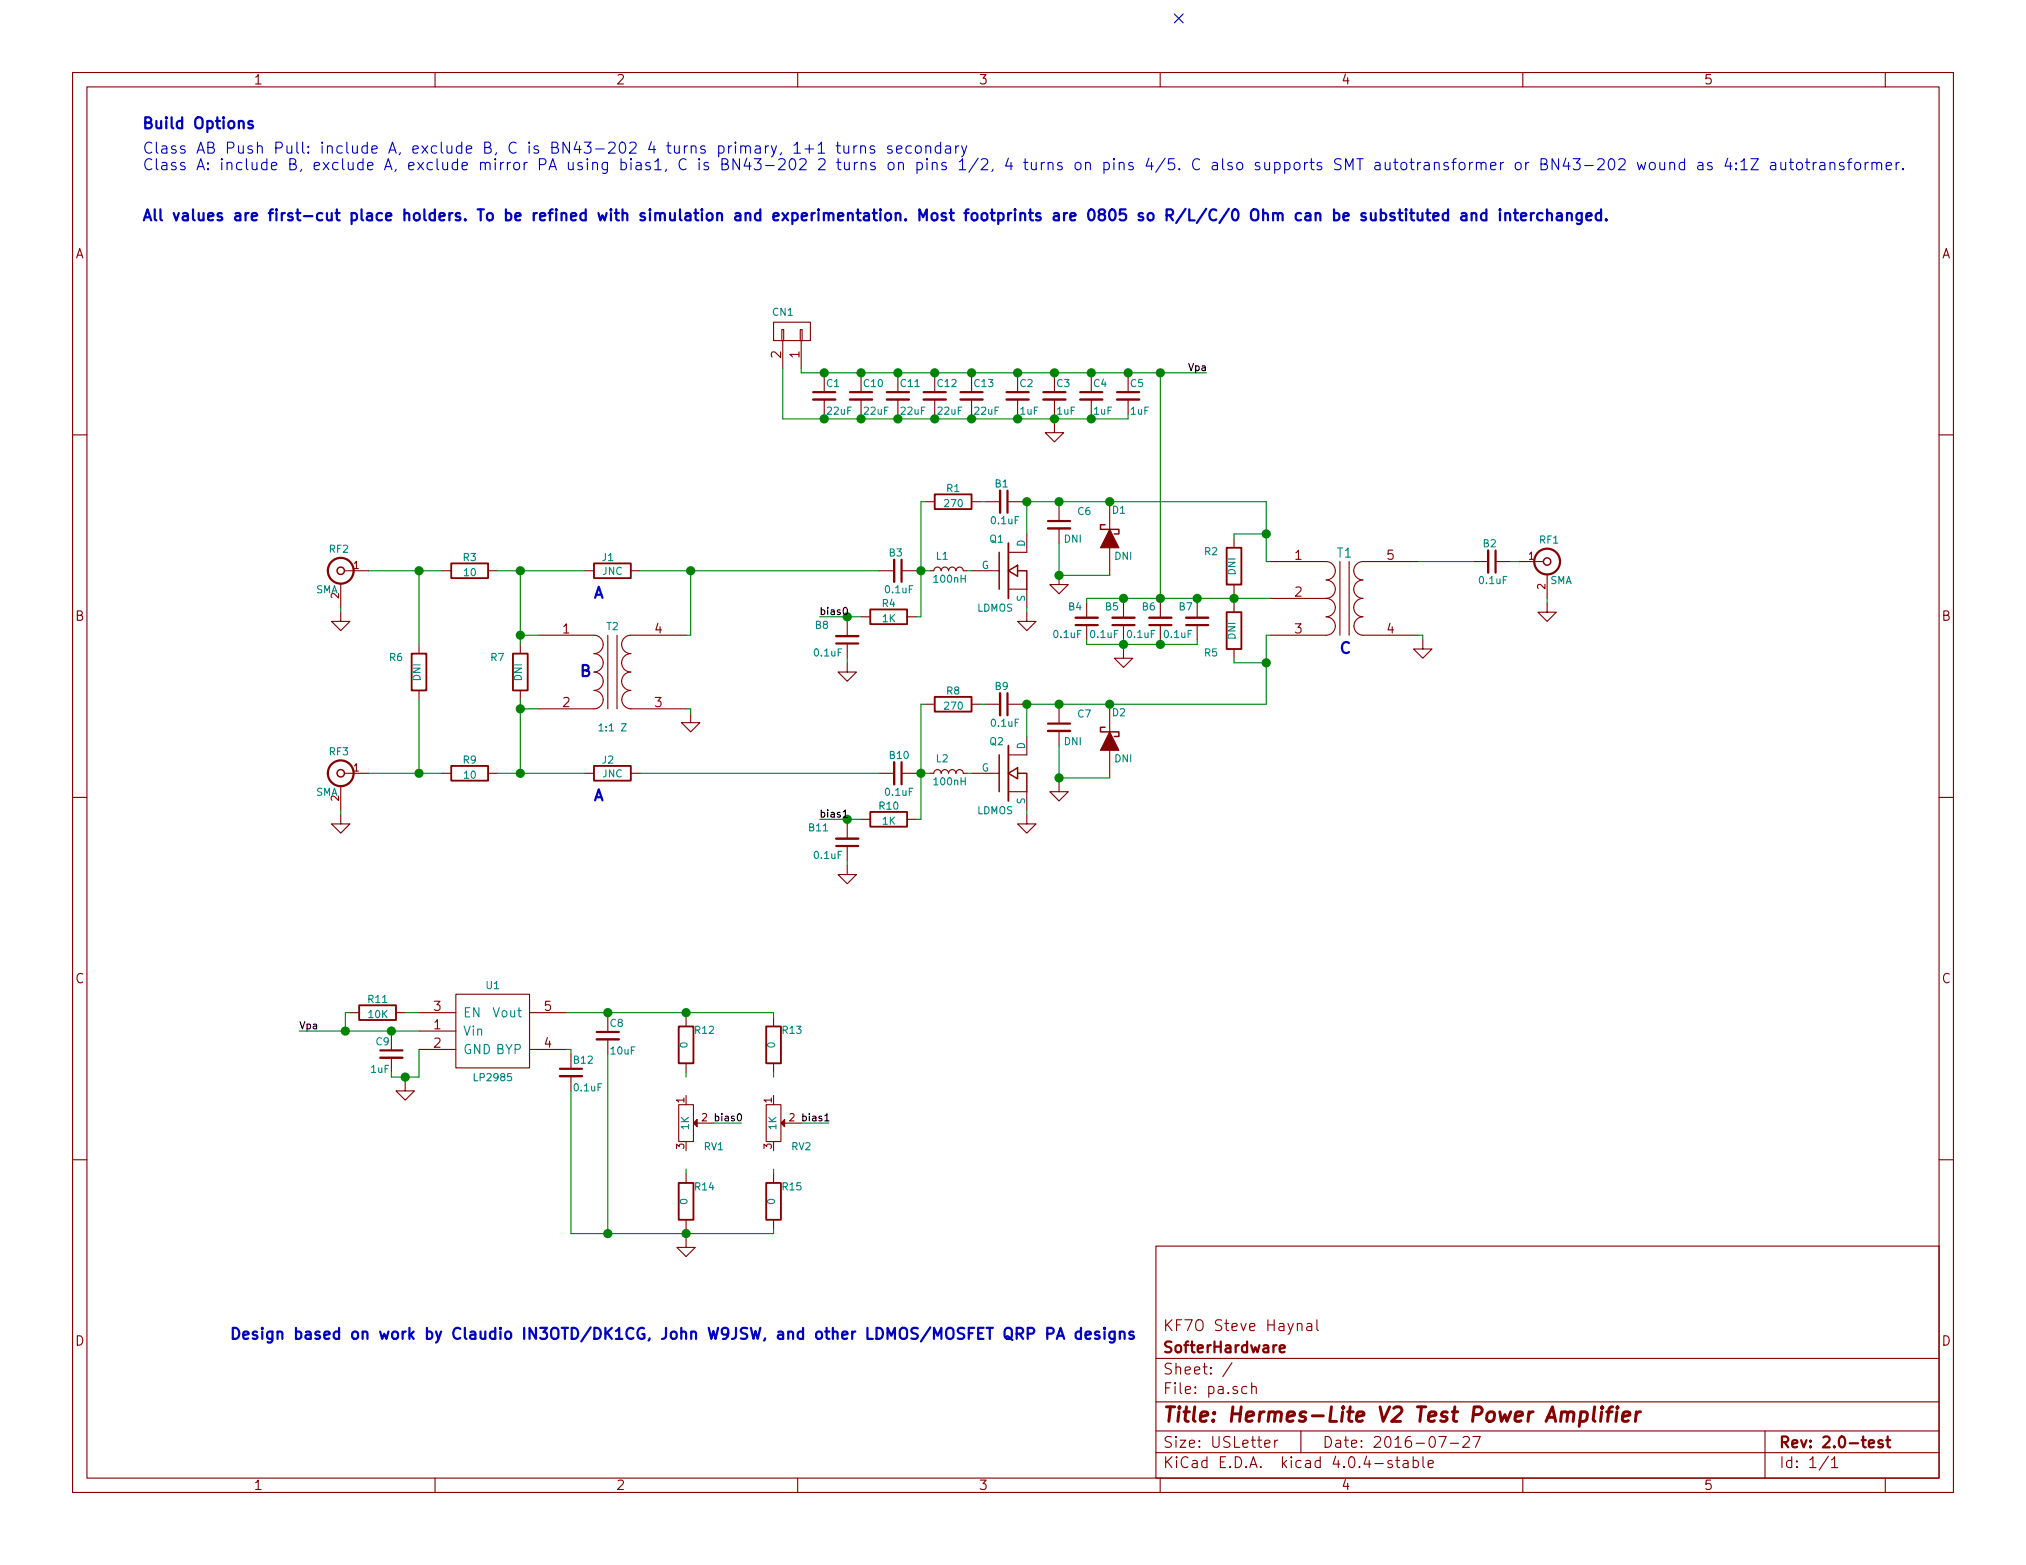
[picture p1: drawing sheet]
EESchema Schematic File Version 2
LIBS:power
LIBS:device
LIBS:transistors
LIBS:conn
LIBS:linear
LIBS:regul
LIBS:74xx
LIBS:cmos4000
LIBS:adc-dac
LIBS:memory
LIBS:xilinx
LIBS:microcontrollers
LIBS:dsp
LIBS:microchip
LIBS:analog_switches
LIBS:motorola
LIBS:texas
LIBS:intel
LIBS:audio
LIBS:interface
LIBS:digital-audio
LIBS:philips
LIBS:display
LIBS:cypress
LIBS:siliconi
LIBS:opto
LIBS:atmel
LIBS:contrib
LIBS:valves
LIBS:hermeslite
LIBS:pa-cache
EELAYER 25 0
EELAYER END
$Descr USLetter 11000 8500
encoding utf-8
Sheet 1 1
Title "Hermes-Lite V2 Test Power Amplifier"
Date "2016-07-27"
Rev "2.0-test"
Comp "SofterHardware"
Comment1 "KF7O Steve Haynal"
Comment2 ""
Comment3 ""
Comment4 ""
$EndDescr
NoConn ~ 6400 100 
$Comp
L LP2985 U1
U 1 1
P 2475 5600
F 0 "U1" H 2675 5850 39  0000 C CNN
F 1 "LP2985" H 2675 5350 39  0000 C CNN
F 2 "HERMESLITE:SOT23" H 2475 5600 60  0001 C CNN
F 3 "" H 2475 5600 60  0000 C CNN
	1    2475 5600
	1    0    0    -1  
$EndComp
$Comp
L C_Small C9
U 1 1
P 2125 5725
F 0 "C9" H 2135 5795 39  0000 L CNN
F 1 "1uF" H 2135 5645 39  0000 L CNN
F 2 "HERMESLITE:SMD-0805" H 2125 5725 50  0001 C CNN
F 3 "" H 2125 5725 50  0000 C CNN
	1    2125 5725
	-1   0    0    -1  
$EndComp
$Comp
L C_Small B12
U 1 1
P 3100 5825
F 0 "B12" H 3110 5895 39  0000 L CNN
F 1 "0.1uF" H 3110 5745 39  0000 L CNN
F 2 "HERMESLITE:SMD-0805" H 3100 5825 50  0001 C CNN
F 3 "" H 3100 5825 50  0000 C CNN
	1    3100 5825
	1    0    0    -1  
$EndComp
$Comp
L GND #PWR01
U 1 1
P 2200 5875
F 0 "#PWR01" H 2200 5625 50  0001 C CNN
F 1 "GND" H 2200 5725 50  0001 C CNN
F 2 "" H 2200 5875 50  0000 C CNN
F 3 "" H 2200 5875 50  0000 C CNN
	1    2200 5875
	1    0    0    -1  
$EndComp
Wire Wire Line
	2275 5850 2275 5700
Wire Wire Line
	2125 5850 2275 5850
Wire Wire Line
	2125 5850 2125 5825
Wire Wire Line
	2200 5875 2200 5850
Connection ~ 2200 5850
Wire Wire Line
	3075 5700 3100 5700
Wire Wire Line
	3100 5700 3100 5725
Wire Wire Line
	1625 5600 2275 5600
Wire Wire Line
	2125 5625 2125 5600
Connection ~ 2125 5600
$Comp
L C_Small C8
U 1 1
P 3300 5625
F 0 "C8" H 3310 5695 39  0000 L CNN
F 1 "10uF" H 3310 5545 39  0000 L CNN
F 2 "HERMESLITE:SMD-0805" H 3300 5625 50  0001 C CNN
F 3 "" H 3300 5625 50  0000 C CNN
	1    3300 5625
	1    0    0    -1  
$EndComp
Wire Wire Line
	3100 5925 3100 6700
Wire Wire Line
	3300 5525 3300 5500
Connection ~ 3300 5500
$Comp
L C_Small B8
U 1 1
P 4600 3475
F 0 "B8" H 4700 3400 39  0000 L CNN
F 1 "0.1uF" H 4625 3550 39  0000 L CNN
F 2 "HERMESLITE:SMD-0805" H 4600 3475 50  0001 C CNN
F 3 "" H 4600 3475 50  0000 C CNN
	1    4600 3475
	-1   0    0    1   
$EndComp
$Comp
L R R4
U 1 1
P 4825 3350
F 0 "R4" V 4750 3350 39  0000 C CNN
F 1 "1K" V 4832 3351 39  0000 C CNN
F 2 "HERMESLITE:SMD-0805" V 4755 3350 30  0001 C CNN
F 3 "" H 4825 3350 30  0000 C CNN
	1    4825 3350
	0    1    1    0   
$EndComp
$Comp
L C_Small B3
U 1 1
P 4875 3100
F 0 "B3" V 4775 3050 39  0000 L CNN
F 1 "0.1uF" V 4975 3025 39  0000 L CNN
F 2 "HERMESLITE:SMD-0805" H 4875 3100 50  0001 C CNN
F 3 "" H 4875 3100 50  0000 C CNN
	1    4875 3100
	0    1    1    0   
$EndComp
$Comp
L R R3
U 1 1
P 2550 3100
F 0 "R3" V 2475 3100 39  0000 C CNN
F 1 "10" V 2557 3101 39  0000 C CNN
F 2 "HERMESLITE:SMD-0805" V 2480 3100 30  0001 C CNN
F 3 "" H 2550 3100 30  0000 C CNN
	1    2550 3100
	0    1    1    0   
$EndComp
$Comp
L R R1
U 1 1
P 5175 2725
F 0 "R1" V 5100 2725 39  0000 C CNN
F 1 "270" V 5182 2726 39  0000 C CNN
F 2 "HERMESLITE:SMD-0805" V 5105 2725 30  0001 C CNN
F 3 "" H 5175 2725 30  0000 C CNN
	1    5175 2725
	0    1    1    0   
$EndComp
$Comp
L C_Small B1
U 1 1
P 5450 2725
F 0 "B1" V 5350 2675 39  0000 L CNN
F 1 "0.1uF" V 5550 2650 39  0000 L CNN
F 2 "HERMESLITE:SMD-0805" H 5450 2725 50  0001 C CNN
F 3 "" H 5450 2725 50  0000 C CNN
	1    5450 2725
	0    1    1    0   
$EndComp
$Comp
L L_Small L1
U 1 1
P 5150 3100
F 0 "L1" V 5225 3100 39  0000 L CNN
F 1 "100nH" V 5100 3000 39  0000 L CNN
F 2 "HERMESLITE:SMD-0805" H 5150 3100 50  0001 C CNN
F 3 "" H 5150 3100 50  0000 C CNN
	1    5150 3100
	0    -1   -1   0   
$EndComp
$Comp
L RD16HHF1 Q1
U 1 1
P 5475 3100
F 0 "Q1" H 5450 3275 39  0000 R CNN
F 1 "LDMOS" H 5500 2900 39  0000 R CNN
F 2 "HERMESLITE:MITSUBISHI" H 5475 3100 60  0001 C CNN
F 3 "" H 5475 3100 60  0000 C CNN
	1    5475 3100
	1    0    0    -1  
$EndComp
$Comp
L C_Small C6
U 1 1
P 5750 2850
F 0 "C6" H 5575 2925 39  0000 L CNN
F 1 "DNI" H 5625 2775 39  0000 L CNN
F 2 "HERMESLITE:SMD-0805" H 5750 2850 50  0001 C CNN
F 3 "" H 5750 2850 50  0000 C CNN
	1    5750 2850
	-1   0    0    -1  
$EndComp
$Comp
L C_Small C1
U 1 1
P 4475 2150
F 0 "C1" H 4485 2220 39  0000 L CNN
F 1 "22uF" H 4485 2070 39  0000 L CNN
F 2 "HERMESLITE:SMD-1210" H 4475 2150 50  0001 C CNN
F 3 "" H 4475 2150 50  0000 C CNN
	1    4475 2150
	1    0    0    -1  
$EndComp
$Comp
L C_Small C2
U 1 1
P 5525 2150
F 0 "C2" H 5535 2220 39  0000 L CNN
F 1 "1uF" H 5535 2070 39  0000 L CNN
F 2 "HERMESLITE:SMD-0805" H 5525 2150 50  0001 C CNN
F 3 "" H 5525 2150 50  0000 C CNN
	1    5525 2150
	1    0    0    -1  
$EndComp
$Comp
L C_Small C3
U 1 1
P 5725 2150
F 0 "C3" H 5735 2220 39  0000 L CNN
F 1 "1uF" H 5735 2070 39  0000 L CNN
F 2 "HERMESLITE:SMD-0805" H 5725 2150 50  0001 C CNN
F 3 "" H 5725 2150 50  0000 C CNN
	1    5725 2150
	1    0    0    -1  
$EndComp
$Comp
L C_Small C4
U 1 1
P 5925 2150
F 0 "C4" H 5935 2220 39  0000 L CNN
F 1 "1uF" H 5935 2070 39  0000 L CNN
F 2 "HERMESLITE:SMD-0805" H 5925 2150 50  0001 C CNN
F 3 "" H 5925 2150 50  0000 C CNN
	1    5925 2150
	1    0    0    -1  
$EndComp
$Comp
L C_Small C5
U 1 1
P 6125 2150
F 0 "C5" H 6135 2220 39  0000 L CNN
F 1 "1uF" H 6135 2070 39  0000 L CNN
F 2 "HERMESLITE:SMD-0805" H 6125 2150 50  0001 C CNN
F 3 "" H 6125 2150 50  0000 C CNN
	1    6125 2150
	1    0    0    -1  
$EndComp
$Comp
L R R2
U 1 1
P 6700 3075
F 0 "R2" H 6825 3000 39  0000 C CNN
F 1 "DNI" V 6707 3076 39  0000 C CNN
F 2 "HERMESLITE:SMD-0805" V 6630 3075 30  0001 C CNN
F 3 "" H 6700 3075 30  0000 C CNN
	1    6700 3075
	-1   0    0    1   
$EndComp
$Comp
L R R5
U 1 1
P 6700 3425
F 0 "R5" H 6825 3550 39  0000 C CNN
F 1 "DNI" V 6707 3426 39  0000 C CNN
F 2 "HERMESLITE:SMD-0805" V 6630 3425 30  0001 C CNN
F 3 "" H 6700 3425 30  0000 C CNN
	1    6700 3425
	-1   0    0    1   
$EndComp
Wire Wire Line
	4975 3100 5050 3100
Wire Wire Line
	5000 3350 4975 3350
Wire Wire Line
	5000 2725 5000 3350
Connection ~ 5000 3100
Wire Wire Line
	5025 2725 5000 2725
Wire Wire Line
	5325 2725 5350 2725
Wire Wire Line
	5550 2725 6875 2725
Wire Wire Line
	5750 2725 5750 2750
Wire Wire Line
	5575 2900 5575 2725
Connection ~ 5575 2725
$Comp
L GND #PWR02
U 1 1
P 5750 3125
F 0 "#PWR02" H 5750 2875 50  0001 C CNN
F 1 "GND" H 5750 2975 50  0001 C CNN
F 2 "" H 5750 3125 50  0000 C CNN
F 3 "" H 5750 3125 50  0000 C CNN
	1    5750 3125
	1    0    0    -1  
$EndComp
$Comp
L GND #PWR03
U 1 1
P 5575 3325
F 0 "#PWR03" H 5575 3075 50  0001 C CNN
F 1 "GND" H 5575 3175 50  0001 C CNN
F 2 "" H 5575 3325 50  0000 C CNN
F 3 "" H 5575 3325 50  0000 C CNN
	1    5575 3325
	1    0    0    -1  
$EndComp
$Comp
L GND #PWR04
U 1 1
P 4600 3600
F 0 "#PWR04" H 4600 3350 50  0001 C CNN
F 1 "GND" H 4600 3450 50  0001 C CNN
F 2 "" H 4600 3600 50  0000 C CNN
F 3 "" H 4600 3600 50  0000 C CNN
	1    4600 3600
	1    0    0    -1  
$EndComp
Wire Wire Line
	5750 2950 5750 3125
Wire Wire Line
	5575 3300 5575 3325
Wire Wire Line
	4450 3350 4675 3350
Wire Wire Line
	4600 3350 4600 3375
Wire Wire Line
	4600 3575 4600 3600
$Comp
L C_Small B5
U 1 1
P 6100 3375
F 0 "B5" H 6125 3300 39  0000 L CNN
F 1 "0.1uF" H 6125 3450 39  0000 L CNN
F 2 "HERMESLITE:SMD-0805" H 6100 3375 50  0001 C CNN
F 3 "" H 6100 3375 50  0000 C CNN
	1    6100 3375
	-1   0    0    1   
$EndComp
$Comp
L C_Small B6
U 1 1
P 6300 3375
F 0 "B6" H 6325 3300 39  0000 L CNN
F 1 "0.1uF" H 6325 3450 39  0000 L CNN
F 2 "HERMESLITE:SMD-0805" H 6300 3375 50  0001 C CNN
F 3 "" H 6300 3375 50  0000 C CNN
	1    6300 3375
	-1   0    0    1   
$EndComp
$Comp
L C_Small B7
U 1 1
P 6500 3375
F 0 "B7" H 6525 3300 39  0000 L CNN
F 1 "0.1uF" H 6525 3450 39  0000 L CNN
F 2 "HERMESLITE:SMD-0805" H 6500 3375 50  0001 C CNN
F 3 "" H 6500 3375 50  0000 C CNN
	1    6500 3375
	-1   0    0    1   
$EndComp
$Comp
L C_Small B4
U 1 1
P 5900 3375
F 0 "B4" H 5925 3300 39  0000 L CNN
F 1 "0.1uF" H 5925 3450 39  0000 L CNN
F 2 "HERMESLITE:SMD-0805" H 5900 3375 50  0001 C CNN
F 3 "" H 5900 3375 50  0000 C CNN
	1    5900 3375
	-1   0    0    1   
$EndComp
Connection ~ 4600 3350
Text Label 4450 3350 0    39   ~ 0
bias0
Wire Wire Line
	5250 3100 5275 3100
$Comp
L C_Small B11
U 1 1
P 4600 4575
F 0 "B11" H 4700 4500 39  0000 L CNN
F 1 "0.1uF" H 4625 4650 39  0000 L CNN
F 2 "HERMESLITE:SMD-0805" H 4600 4575 50  0001 C CNN
F 3 "" H 4600 4575 50  0000 C CNN
	1    4600 4575
	-1   0    0    1   
$EndComp
$Comp
L R R10
U 1 1
P 4825 4450
F 0 "R10" V 4750 4450 39  0000 C CNN
F 1 "1K" V 4832 4451 39  0000 C CNN
F 2 "HERMESLITE:SMD-0805" V 4755 4450 30  0001 C CNN
F 3 "" H 4825 4450 30  0000 C CNN
	1    4825 4450
	0    1    1    0   
$EndComp
$Comp
L C_Small B10
U 1 1
P 4875 4200
F 0 "B10" V 4775 4150 39  0000 L CNN
F 1 "0.1uF" V 4975 4125 39  0000 L CNN
F 2 "HERMESLITE:SMD-0805" H 4875 4200 50  0001 C CNN
F 3 "" H 4875 4200 50  0000 C CNN
	1    4875 4200
	0    1    1    0   
$EndComp
$Comp
L R R8
U 1 1
P 5175 3825
F 0 "R8" V 5100 3825 39  0000 C CNN
F 1 "270" V 5182 3826 39  0000 C CNN
F 2 "HERMESLITE:SMD-0805" V 5105 3825 30  0001 C CNN
F 3 "" H 5175 3825 30  0000 C CNN
	1    5175 3825
	0    1    1    0   
$EndComp
$Comp
L C_Small B9
U 1 1
P 5450 3825
F 0 "B9" V 5350 3775 39  0000 L CNN
F 1 "0.1uF" V 5550 3750 39  0000 L CNN
F 2 "HERMESLITE:SMD-0805" H 5450 3825 50  0001 C CNN
F 3 "" H 5450 3825 50  0000 C CNN
	1    5450 3825
	0    1    1    0   
$EndComp
$Comp
L L_Small L2
U 1 1
P 5150 4200
F 0 "L2" V 5225 4200 39  0000 L CNN
F 1 "100nH" V 5100 4100 39  0000 L CNN
F 2 "HERMESLITE:SMD-0805" H 5150 4200 50  0001 C CNN
F 3 "" H 5150 4200 50  0000 C CNN
	1    5150 4200
	0    -1   -1   0   
$EndComp
$Comp
L RD16HHF1 Q2
U 1 1
P 5475 4200
F 0 "Q2" H 5450 4375 39  0000 R CNN
F 1 "LDMOS" H 5500 4000 39  0000 R CNN
F 2 "HERMESLITE:MITSUBISHI" H 5475 4200 60  0001 C CNN
F 3 "" H 5475 4200 60  0000 C CNN
	1    5475 4200
	1    0    0    -1  
$EndComp
$Comp
L C_Small C7
U 1 1
P 5750 3950
F 0 "C7" H 5575 4025 39  0000 L CNN
F 1 "DNI" H 5625 3875 39  0000 L CNN
F 2 "HERMESLITE:SMD-0805" H 5750 3950 50  0001 C CNN
F 3 "" H 5750 3950 50  0000 C CNN
	1    5750 3950
	-1   0    0    -1  
$EndComp
Wire Wire Line
	4975 4200 5050 4200
Wire Wire Line
	5000 4450 4975 4450
Wire Wire Line
	5000 3825 5000 4450
Connection ~ 5000 4200
Wire Wire Line
	5025 3825 5000 3825
Wire Wire Line
	5325 3825 5350 3825
Wire Wire Line
	6875 3825 5550 3825
Wire Wire Line
	5750 3825 5750 3850
Wire Wire Line
	5575 4000 5575 3825
Connection ~ 5575 3825
$Comp
L GND #PWR05
U 1 1
P 5750 4250
F 0 "#PWR05" H 5750 4000 50  0001 C CNN
F 1 "GND" H 5750 4100 50  0001 C CNN
F 2 "" H 5750 4250 50  0000 C CNN
F 3 "" H 5750 4250 50  0000 C CNN
	1    5750 4250
	1    0    0    -1  
$EndComp
$Comp
L GND #PWR06
U 1 1
P 5575 4425
F 0 "#PWR06" H 5575 4175 50  0001 C CNN
F 1 "GND" H 5575 4275 50  0001 C CNN
F 2 "" H 5575 4425 50  0000 C CNN
F 3 "" H 5575 4425 50  0000 C CNN
	1    5575 4425
	1    0    0    -1  
$EndComp
$Comp
L GND #PWR07
U 1 1
P 4600 4700
F 0 "#PWR07" H 4600 4450 50  0001 C CNN
F 1 "GND" H 4600 4550 50  0001 C CNN
F 2 "" H 4600 4700 50  0000 C CNN
F 3 "" H 4600 4700 50  0000 C CNN
	1    4600 4700
	1    0    0    -1  
$EndComp
Wire Wire Line
	5750 4050 5750 4250
Wire Wire Line
	5575 4400 5575 4425
Wire Wire Line
	4450 4450 4675 4450
Wire Wire Line
	4600 4450 4600 4475
Wire Wire Line
	4600 4675 4600 4700
Connection ~ 4600 4450
Text Label 4450 4450 0    39   ~ 0
bias1
Wire Wire Line
	5250 4200 5275 4200
Wire Wire Line
	6875 2725 6875 3050
Wire Wire Line
	6875 3050 6900 3050
Connection ~ 5750 2725
Wire Wire Line
	6900 3450 6875 3450
Wire Wire Line
	6875 3450 6875 3825
Connection ~ 5750 3825
Wire Wire Line
	5900 3250 6900 3250
Wire Wire Line
	5900 3250 5900 3275
Wire Wire Line
	6100 3275 6100 3250
Connection ~ 6100 3250
Wire Wire Line
	6300 2025 6300 3275
Connection ~ 6300 3250
Wire Wire Line
	6500 3275 6500 3250
Connection ~ 6500 3250
Wire Wire Line
	6700 3225 6700 3275
Connection ~ 6700 3250
Wire Wire Line
	6700 3575 6700 3600
Wire Wire Line
	6700 3600 6875 3600
Connection ~ 6875 3600
Wire Wire Line
	6700 2925 6700 2900
Connection ~ 6875 2900
Wire Wire Line
	5900 3475 5900 3500
Wire Wire Line
	5900 3500 6500 3500
Wire Wire Line
	6500 3500 6500 3475
Wire Wire Line
	6300 3475 6300 3500
Connection ~ 6300 3500
Wire Wire Line
	6100 3475 6100 3525
Connection ~ 6100 3500
$Comp
L GND #PWR08
U 1 1
P 6100 3525
F 0 "#PWR08" H 6100 3275 50  0001 C CNN
F 1 "GND" H 6100 3375 50  0001 C CNN
F 2 "" H 6100 3525 50  0000 C CNN
F 3 "" H 6100 3525 50  0000 C CNN
	1    6100 3525
	1    0    0    -1  
$EndComp
Wire Wire Line
	4350 2025 6550 2025
Wire Wire Line
	6125 2050 6125 2025
Connection ~ 6125 2025
Wire Wire Line
	5925 2050 5925 2025
Connection ~ 5925 2025
Wire Wire Line
	5725 2050 5725 2025
Connection ~ 5725 2025
Wire Wire Line
	5525 2050 5525 2025
Connection ~ 5525 2025
Wire Wire Line
	5275 2050 5275 2025
Connection ~ 5275 2025
$Comp
L GND #PWR09
U 1 1
P 5725 2300
F 0 "#PWR09" H 5725 2050 50  0001 C CNN
F 1 "GND" H 5725 2150 50  0001 C CNN
F 2 "" H 5725 2300 50  0000 C CNN
F 3 "" H 5725 2300 50  0000 C CNN
	1    5725 2300
	1    0    0    -1  
$EndComp
Wire Wire Line
	5275 2250 5275 2275
Wire Wire Line
	4250 2275 6125 2275
Wire Wire Line
	6125 2275 6125 2250
Wire Wire Line
	5925 2250 5925 2275
Connection ~ 5925 2275
Wire Wire Line
	5725 2250 5725 2300
Connection ~ 5725 2275
Wire Wire Line
	5525 2250 5525 2275
Connection ~ 5525 2275
$Comp
L TRANSF4 T2
U 1 1
P 3325 3650
F 0 "T2" H 3325 3900 39  0000 C CNN
F 1 "1:1 Z" H 3325 3350 39  0000 C CNN
F 2 "HERMESLITE:T1_1LP" H 3325 3650 50  0001 C CNN
F 3 "" H 3325 3650 50  0000 C CNN
	1    3325 3650
	1    0    0    -1  
$EndComp
$Comp
L R R9
U 1 1
P 2550 4200
F 0 "R9" V 2475 4200 39  0000 C CNN
F 1 "10" V 2557 4201 39  0000 C CNN
F 2 "HERMESLITE:SMD-0805" V 2480 4200 30  0001 C CNN
F 3 "" H 2550 4200 30  0000 C CNN
	1    2550 4200
	0    1    1    0   
$EndComp
$Comp
L GND #PWR010
U 1 1
P 3750 3875
F 0 "#PWR010" H 3750 3625 50  0001 C CNN
F 1 "GND" H 3750 3725 50  0001 C CNN
F 2 "" H 3750 3875 50  0000 C CNN
F 3 "" H 3750 3875 50  0000 C CNN
	1    3750 3875
	1    0    0    -1  
$EndComp
Wire Wire Line
	3725 3450 3750 3450
Wire Wire Line
	3750 3450 3750 3100
Wire Wire Line
	3725 3850 3750 3850
Wire Wire Line
	3750 3850 3750 3875
$Comp
L C_Small B2
U 1 1
P 8100 3050
F 0 "B2" V 8000 3000 39  0000 L CNN
F 1 "0.1uF" V 8200 2975 39  0000 L CNN
F 2 "HERMESLITE:SMD-0805" H 8100 3050 50  0001 C CNN
F 3 "" H 8100 3050 50  0000 C CNN
	1    8100 3050
	0    1    1    0   
$EndComp
$Comp
L TRANSF4CT T1
U 1 1
P 7300 3250
F 0 "T1" H 7300 3500 50  0000 C CNN
F 1 "TRANSF4CTS" H 7300 2950 50  0001 C CNN
F 2 "HERMESLITE:TPATX" H 7300 3250 50  0001 C CNN
F 3 "" H 7300 3250 50  0000 C CNN
	1    7300 3250
	1    0    0    -1  
$EndComp
$Comp
L GND #PWR011
U 1 1
P 7725 3475
F 0 "#PWR011" H 7725 3225 50  0001 C CNN
F 1 "GND" H 7725 3325 50  0001 C CNN
F 2 "" H 7725 3475 50  0000 C CNN
F 3 "" H 7725 3475 50  0000 C CNN
	1    7725 3475
	1    0    0    -1  
$EndComp
Wire Wire Line
	7700 3450 7725 3450
Wire Wire Line
	7725 3450 7725 3475
Wire Wire Line
	7700 3050 8000 3050
Wire Wire Line
	8250 3050 8200 3050
Text Notes 3225 3250 0    60   ~ 12
A
$Comp
L JNC J1
U 1 1
P 3325 3100
F 0 "J1" V 3250 3075 39  0000 C CNN
F 1 "JNC" V 3325 3100 39  0000 C CNN
F 2 "HERMESLITE:SMD-0805" V 3255 3100 50  0001 C CNN
F 3 "" H 3325 3100 50  0000 C CNN
	1    3325 3100
	0    1    1    0   
$EndComp
$Comp
L JNC J2
U 1 1
P 3325 4200
F 0 "J2" V 3250 4175 39  0000 C CNN
F 1 "JNC" V 3325 4200 39  0000 C CNN
F 2 "HERMESLITE:SMD-0805" V 3255 4200 50  0001 C CNN
F 3 "" H 3325 4200 50  0000 C CNN
	1    3325 4200
	0    1    1    0   
$EndComp
Text Notes 3225 4350 0    60   ~ 12
A
Text Notes 3150 3675 0    60   ~ 12
B
Text Notes 775  700  0    60   ~ 12
Build Options
Text Notes 775  925  0    60   ~ 0
Class AB Push Pull: include A, exclude B, C is BN43-202 4 turns primary, 1+1 turns secondary\nClass A: include B, exclude A, exclude mirror PA using bias1, C is BN43-202 2 turns on pins 1/2, 4 turns on pins 4/5. C also supports SMT autotransformer or BN43-202 wound as 4:1Z autotransformer.
Text Notes 7275 3550 0    60   ~ 12
C
Text Notes 775  1200 0    60   ~ 12
All values are first-cut place holders. To be refined with simulation and experimentation. Most footprints are 0805 so R/L/C/0 Ohm can be substituted and interchanged.
Text Notes 1250 7275 0    60   ~ 12
Design based on work by Claudio IN3OTD/DK1CG, John W9JSW, and other LDMOS/MOSFET QRP PA designs
Wire Wire Line
	6700 2900 6875 2900
$Comp
L R R7
U 1 1
P 2825 3650
F 0 "R7" H 2950 3575 39  0000 C CNN
F 1 "DNI" V 2832 3651 39  0000 C CNN
F 2 "HERMESLITE:SMD-0805" V 2755 3650 30  0001 C CNN
F 3 "" H 2825 3650 30  0000 C CNN
	1    2825 3650
	-1   0    0    1   
$EndComp
$Comp
L R R6
U 1 1
P 2275 3650
F 0 "R6" H 2400 3575 39  0000 C CNN
F 1 "DNI" V 2282 3651 39  0000 C CNN
F 2 "HERMESLITE:SMD-0805" V 2205 3650 30  0001 C CNN
F 3 "" H 2275 3650 30  0000 C CNN
	1    2275 3650
	-1   0    0    1   
$EndComp
Wire Wire Line
	2000 3100 2400 3100
Wire Wire Line
	2000 4200 2400 4200
Wire Wire Line
	2700 4200 3175 4200
Wire Wire Line
	2825 3800 2825 4200
Wire Wire Line
	2700 3100 3175 3100
Wire Wire Line
	2275 3500 2275 3100
Connection ~ 2275 3100
Wire Wire Line
	2275 3800 2275 4200
Connection ~ 2275 4200
Wire Wire Line
	2925 3450 2825 3450
Wire Wire Line
	2925 3850 2825 3850
Connection ~ 2825 3850
$Comp
L DIODESCH D1
U 1 1
P 6025 2925
F 0 "D1" V 6175 2875 39  0000 C CNN
F 1 "DNI" V 5925 2850 39  0000 C CNN
F 2 "HERMESLITE:SOT23_3" H 6025 2925 60  0001 C CNN
F 3 "" H 6025 2925 60  0000 C CNN
	1    6025 2925
	0    -1   -1   0   
$EndComp
Wire Wire Line
	5750 3125 6025 3125
Connection ~ 6025 2725
Connection ~ 5750 3125
$Comp
L DIODESCH D2
U 1 1
P 6025 4025
F 0 "D2" V 6175 3975 39  0000 C CNN
F 1 "DNI" V 5925 3950 39  0000 C CNN
F 2 "HERMESLITE:SOT23_3" H 6025 4025 60  0001 C CNN
F 3 "" H 6025 4025 60  0000 C CNN
	1    6025 4025
	0    -1   -1   0   
$EndComp
Connection ~ 6025 3825
Wire Wire Line
	5750 4225 6025 4225
Connection ~ 5750 4225
$Comp
L R R11
U 1 1
P 2050 5500
F 0 "R11" V 1975 5500 39  0000 C CNN
F 1 "10K" V 2057 5501 39  0000 C CNN
F 2 "HERMESLITE:SMD-0805" V 1980 5500 30  0001 C CNN
F 3 "" H 2050 5500 30  0000 C CNN
	1    2050 5500
	0    1    1    0   
$EndComp
Wire Wire Line
	1900 5500 1875 5500
Wire Wire Line
	1875 5500 1875 5600
Connection ~ 1875 5600
Wire Wire Line
	2200 5500 2275 5500
$Comp
L POT RV1
U 1 1
P 3725 6100
F 0 "RV1" V 3850 6250 39  0000 C CNN
F 1 "1K" H 3725 6100 39  0000 C CNN
F 2 "HERMESLITE:TC33X-2-102E" H 3725 6100 50  0001 C CNN
F 3 "" H 3725 6100 50  0000 C CNN
	1    3725 6100
	0    1    1    0   
$EndComp
Wire Wire Line
	3875 6100 4025 6100
Text Label 3875 6100 0    39   ~ 0
bias0
$Comp
L POT RV2
U 1 1
P 4200 6100
F 0 "RV2" V 4325 6250 39  0000 C CNN
F 1 "1K" H 4200 6100 39  0000 C CNN
F 2 "HERMESLITE:TC33X-2-102E" H 4200 6100 50  0001 C CNN
F 3 "" H 4200 6100 50  0000 C CNN
	1    4200 6100
	0    1    1    0   
$EndComp
Wire Wire Line
	4350 6100 4500 6100
Text Label 4350 6100 0    39   ~ 0
bias1
Wire Wire Line
	3300 5725 3300 6700
$Comp
L GND #PWR012
U 1 1
P 3725 6725
F 0 "#PWR012" H 3725 6475 50  0001 C CNN
F 1 "GND" H 3725 6575 50  0001 C CNN
F 2 "" H 3725 6725 50  0000 C CNN
F 3 "" H 3725 6725 50  0000 C CNN
	1    3725 6725
	1    0    0    -1  
$EndComp
$Comp
L BNC RF1
U 1 1
P 8400 3050
F 0 "RF1" H 8410 3170 39  0000 C CNN
F 1 "SMA" H 8475 2950 39  0000 C CNN
F 2 "HERMESLITE:SMAEDGE" H 8400 3050 50  0001 C CNN
F 3 "" H 8400 3050 50  0000 C CNN
	1    8400 3050
	1    0    0    -1  
$EndComp
$Comp
L GND #PWR013
U 1 1
P 8400 3275
F 0 "#PWR013" H 8400 3025 50  0001 C CNN
F 1 "GND" H 8400 3125 50  0001 C CNN
F 2 "" H 8400 3275 50  0000 C CNN
F 3 "" H 8400 3275 50  0000 C CNN
	1    8400 3275
	1    0    0    -1  
$EndComp
Wire Wire Line
	8400 3250 8400 3275
$Comp
L BNC RF2
U 1 1
P 1850 3100
F 0 "RF2" H 1860 3220 39  0000 C CNN
F 1 "SMA" H 1925 3000 39  0000 C CNN
F 2 "HERMESLITE:SMAEDGE" H 1850 3100 50  0001 C CNN
F 3 "" H 1850 3100 50  0000 C CNN
	1    1850 3100
	-1   0    0    -1  
$EndComp
$Comp
L BNC RF3
U 1 1
P 1850 4200
F 0 "RF3" H 1860 4320 39  0000 C CNN
F 1 "SMA" H 1925 4100 39  0000 C CNN
F 2 "HERMESLITE:SMAEDGE" H 1850 4200 50  0001 C CNN
F 3 "" H 1850 4200 50  0000 C CNN
	1    1850 4200
	-1   0    0    -1  
$EndComp
$Comp
L GND #PWR014
U 1 1
P 1850 3325
F 0 "#PWR014" H 1850 3075 50  0001 C CNN
F 1 "GND" H 1850 3175 50  0001 C CNN
F 2 "" H 1850 3325 50  0000 C CNN
F 3 "" H 1850 3325 50  0000 C CNN
	1    1850 3325
	1    0    0    -1  
$EndComp
$Comp
L GND #PWR015
U 1 1
P 1850 4425
F 0 "#PWR015" H 1850 4175 50  0001 C CNN
F 1 "GND" H 1850 4275 50  0001 C CNN
F 2 "" H 1850 4425 50  0000 C CNN
F 3 "" H 1850 4425 50  0000 C CNN
	1    1850 4425
	1    0    0    -1  
$EndComp
Wire Wire Line
	1850 3300 1850 3325
Wire Wire Line
	1850 4400 1850 4425
$Comp
L CONN_01X02 CN1
U 1 1
P 4300 1800
F 0 "CN1" V 4400 1750 39  0000 C CNN
F 1 "CONN_01X02" V 4400 1800 50  0001 C CNN
F 2 "HERMESLITE:POWER" H 4300 1800 50  0001 C CNN
F 3 "" H 4300 1800 50  0000 C CNN
	1    4300 1800
	0    1    -1   0   
$EndComp
Connection ~ 5275 2275
Connection ~ 6300 2025
Text Label 6450 2025 0    39   ~ 0
Vpa
Text Label 1625 5600 0    39   ~ 0
Vpa
$Comp
L C_Small C13
U 1 1
P 5275 2150
F 0 "C13" H 5285 2220 39  0000 L CNN
F 1 "22uF" H 5285 2070 39  0000 L CNN
F 2 "HERMESLITE:SMD-1210" H 5275 2150 50  0001 C CNN
F 3 "" H 5275 2150 50  0000 C CNN
	1    5275 2150
	1    0    0    -1  
$EndComp
$Comp
L C_Small C12
U 1 1
P 5075 2150
F 0 "C12" H 5085 2220 39  0000 L CNN
F 1 "22uF" H 5085 2070 39  0000 L CNN
F 2 "HERMESLITE:SMD-1210" H 5075 2150 50  0001 C CNN
F 3 "" H 5075 2150 50  0000 C CNN
	1    5075 2150
	1    0    0    -1  
$EndComp
$Comp
L C_Small C11
U 1 1
P 4875 2150
F 0 "C11" H 4885 2220 39  0000 L CNN
F 1 "22uF" H 4885 2070 39  0000 L CNN
F 2 "HERMESLITE:SMD-1210" H 4875 2150 50  0001 C CNN
F 3 "" H 4875 2150 50  0000 C CNN
	1    4875 2150
	1    0    0    -1  
$EndComp
$Comp
L C_Small C10
U 1 1
P 4675 2150
F 0 "C10" H 4685 2220 39  0000 L CNN
F 1 "22uF" H 4685 2070 39  0000 L CNN
F 2 "HERMESLITE:SMD-1210" H 4675 2150 50  0001 C CNN
F 3 "" H 4675 2150 50  0000 C CNN
	1    4675 2150
	1    0    0    -1  
$EndComp
Wire Wire Line
	4350 2025 4350 2000
Wire Wire Line
	4475 2050 4475 2025
Connection ~ 4475 2025
Wire Wire Line
	4675 2050 4675 2025
Connection ~ 4675 2025
Wire Wire Line
	4875 2050 4875 2025
Connection ~ 4875 2025
Wire Wire Line
	5075 2050 5075 2025
Connection ~ 5075 2025
Wire Wire Line
	4250 2275 4250 2000
Wire Wire Line
	4475 2250 4475 2275
Connection ~ 4475 2275
Wire Wire Line
	4675 2250 4675 2275
Connection ~ 4675 2275
Wire Wire Line
	4875 2250 4875 2275
Connection ~ 4875 2275
Wire Wire Line
	5075 2250 5075 2275
Connection ~ 5075 2275
$Comp
L R R12
U 1 1
P 3725 5675
F 0 "R12" H 3625 5600 39  0000 C CNN
F 1 "0" V 3732 5676 39  0000 C CNN
F 2 "HERMESLITE:SMD-0805" V 3655 5675 30  0001 C CNN
F 3 "" H 3725 5675 30  0000 C CNN
	1    3725 5675
	-1   0    0    1   
$EndComp
$Comp
L R R13
U 1 1
P 4200 5675
F 0 "R13" H 4100 5600 39  0000 C CNN
F 1 "0" V 4207 5676 39  0000 C CNN
F 2 "HERMESLITE:SMD-0805" V 4130 5675 30  0001 C CNN
F 3 "" H 4200 5675 30  0000 C CNN
	1    4200 5675
	-1   0    0    1   
$EndComp
$Comp
L R R14
U 1 1
P 3725 6525
F 0 "R14" H 3625 6450 39  0000 C CNN
F 1 "0" V 3732 6526 39  0000 C CNN
F 2 "HERMESLITE:SMD-0805" V 3655 6525 30  0001 C CNN
F 3 "" H 3725 6525 30  0000 C CNN
	1    3725 6525
	-1   0    0    1   
$EndComp
$Comp
L R R15
U 1 1
P 4200 6525
F 0 "R15" H 4100 6450 39  0000 C CNN
F 1 "0" V 4207 6526 39  0000 C CNN
F 2 "HERMESLITE:SMD-0805" V 4130 6525 30  0001 C CNN
F 3 "" H 4200 6525 30  0000 C CNN
	1    4200 6525
	-1   0    0    1   
$EndComp
Wire Wire Line
	3075 5500 4200 5500
Wire Wire Line
	4200 5500 4200 5525
Wire Wire Line
	3725 5525 3725 5500
Connection ~ 3725 5500
Wire Wire Line
	3725 5825 3725 5850
Wire Wire Line
	4200 5825 4200 5850
Wire Wire Line
	4200 6350 4200 6375
Wire Wire Line
	3725 6350 3725 6375
Wire Wire Line
	4200 6675 4200 6700
Wire Wire Line
	4200 6700 3100 6700
Connection ~ 3300 6700
Wire Wire Line
	3725 6675 3725 6725
Connection ~ 3725 6700
Wire Wire Line
	2825 3500 2825 3100
Connection ~ 2825 3100
Connection ~ 2825 3450
Connection ~ 2825 4200
Wire Wire Line
	4775 3100 3475 3100
Wire Wire Line
	3475 4200 4775 4200
Connection ~ 3750 3100
$EndSCHEMATC
